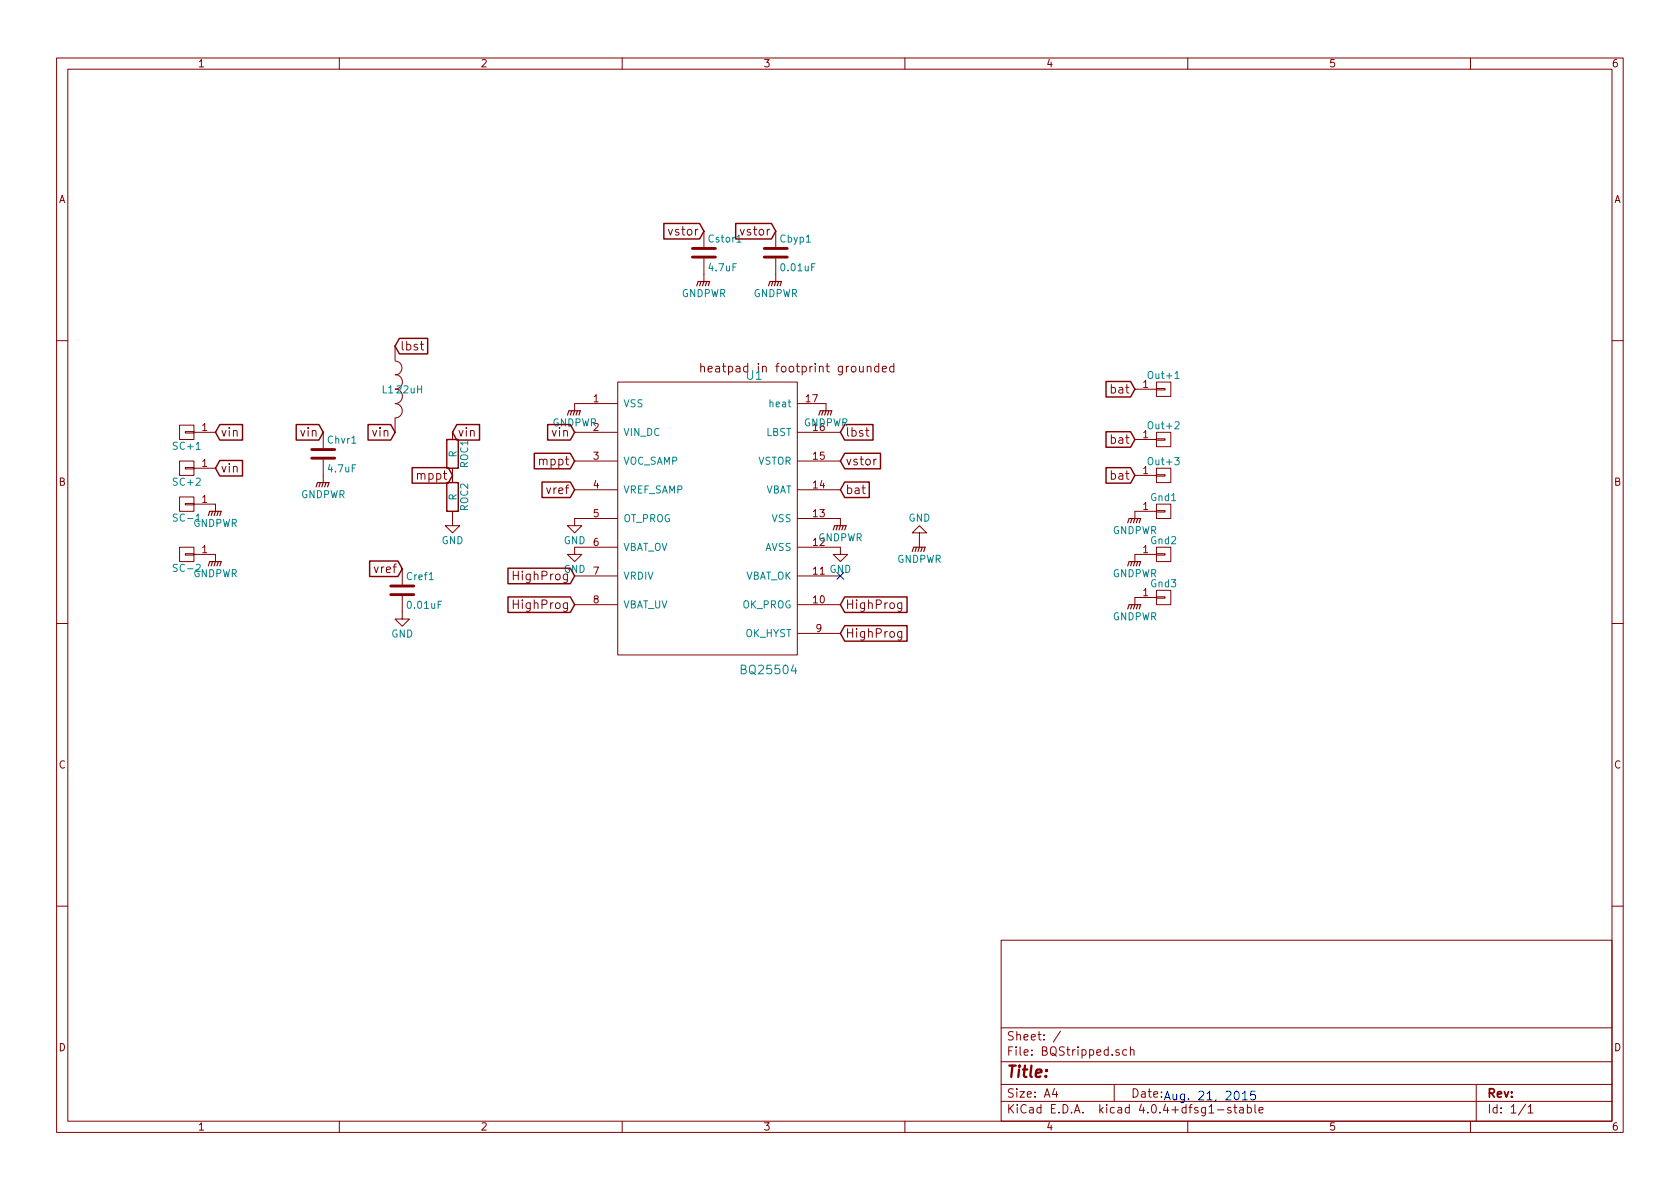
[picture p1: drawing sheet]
<svg xmlns="http://www.w3.org/2000/svg" width="297mm" height="210mm" viewBox="0 0 297 210" stroke-linecap="round" stroke-linejoin="round" font-family="sans-serif">
<g fill="none" stroke="#840000" stroke-width=".18">
<path d="M10 10.3h277v189.9h-277zM12 12.2h273v186.1h-273zM60 10.3v1.9M110 10.3v1.9M160 10.3v1.9M210 10.3v1.9M260 10.3v1.9M124.5 40.9v2.8M124.5 45.7v4.1M137.2 40.9v2.8M137.2 45.7v4.1M10 60.2h2"/>
<path d="M31.7 75.2h2.6v2.5h-2.6zM32.8 76.3h1.5v.3h-1.5zM34.3 76.4h3.8M57.1 76.4v2.8M69.8 61.2v2.5M69.8 73.9v2.5M69.9 68.8a1.3 1.3 0 0 1 1.2 1.3 1.3 1.3 0 0 1-1.2 1.3 1.27 1.27 0 0 1 1.2 1.2 1.27 1.27 0 0 1-1.2 1.3M69.9 66.2a1.3 1.3 0 0 1 1.2 1.3 1.3 1.3 0 0 1-1.2 1.3M69.9 63.8a1.22 1.22 0 0 1 1.2 1.3 1.22 1.22 0 0 1-1.2 1.2M74.3 60.9h.6M74.5 60.4v1.3l.4 .2M80 76.4v1.3"/>
<path d="M101.6 76.4h7.6M109.2 67.6h31.8v48.2h-31.8zM109.2 71.4h-7.6v1.2M123.9 64.9l.1-.1a.36 .36 0 0 1 .6 .2v.8M123.9 64.3v1.5M125.2 65.3l.7-.2v-.3h-.5l-.2 .2 .1 .7h.6M141 71.4h5v1.2M141 76.4h7.6M153.1 76.1h.5M153.3 75.6v1.3l.3 .2M155.4 64.8a.48 .48 0 0 0-.7 .1v.7a.48 .48 0 0 0 .7 .1M155.4 64.3v1.5"/>
<path d="M156 65.3l.7-.2v-.3h-.5l-.2 .2 .1 .7h.6M158 64.8a.48 .48 0 0 0-.6 .1v.7a.48 .48 0 0 0 .6 .1M158 64.3v1.5M200.7 68.8h3.8M200.7 77.7h3.8M204.5 68.7h1.5v.3h-1.5zM204.5 67.6h2.5v2.5h-2.5zM204.5 77.6h1.5v.2h-1.5zM204.5 76.4h2.5v2.6h-2.5zM285 60.2h2M31.7 87.9h2.6v2.5h-2.6zM31.7 96.8h2.6v2.5h-2.6z"/>
<path d="M31.7 81.5h2.6v2.6h-2.6zM32.8 89h1.5v.3h-1.5zM32.8 97.9h1.5v.3h-1.5zM32.8 82.7h1.5v.2h-1.5zM34.3 89.1h3.8v1.3M34.3 98h3.8v1.3M34.3 82.8h3.8M57.1 81.3v4M80 90.4v2.6h1.3l-1.3 1.2-1.3-1.2h1.3M80 82.8v2.5M101.6 81.5h7.6M101.6 86.6h7.6"/>
<path d="M109.2 91.7h-7.6v1.3h1.3l-1.3 1.2-1.3-1.2h1.3M109.2 96.8h-7.6v1.2h1.3l-1.3 1.3-1.3-1.3h1.3M141 96.8h7.6v1.2h1.3l-1.3 1.3-1.3-1.3h1.3M141 81.5h7.6M141 86.6h7.6M141 91.7h7.6v1.3M154.9 81.2l-.2 .1-.2 .2M162.6 94.2h1.2l-1.2-1.2-1.3 1.2h1.3v2.6M200.7 84.1h3.8M204.5 90.3h1.5v.2h-1.5zM204.5 89.1h2.5v2.6h-2.5zM204.5 97.9h1.5v.3h-1.5z"/>
<path d="M204.5 96.8h2.5v2.5h-2.5zM204.5 83.9h1.5v.3h-1.5zM204.5 82.8h2.5v2.5h-2.5zM204.5 90.4h-3.8v1.3M204.5 98h-3.8v1.3M10 110.3h2M71.1 105.4v4.1h1.3l-1.3 1.2-1.3-1.2h1.3M71.1 100.6v2.8M101.6 101.8h7.6M101.6 106.9h7.6M141 101.8h7.6M141 106.9h7.6"/>
<path d="M141 112h7.6M159.4 106.6v1.2l-.2 .3-.4-.1M159.4 106.7a.48 .48 0 0 0-.6 .1v.7a.48 .48 0 0 0 .6 0M159.4 111.7v1.2l-.2 .3-.4-.1M159.4 111.8a.48 .48 0 0 0-.6 0v.7a.48 .48 0 0 0 .6 .1M204.5 105.5h1.5v.3h-1.5zM204.5 104.4h2.5v2.5h-2.5zM204.5 105.7h-3.8v1.2M285 110.3h2M10 160.2h2M177 166.3h108v32h-108zM285 160.2h2"/>
<path d="M60 198.3v1.9M110 198.3v1.9M160 198.3v1.9M177 194.8h108M177 191.8h108M177 187.8h108M177 181.8h108M186.4 192.5l-.3 1h.9M186.8 193v1M187.5 182.3l-1.3 2M197 191.8v3M197.9 185.7a.37 .37 0 0 0-.6 .1l.1 .2 .5 .2v.1l-.2 .3-.4-.1"/>
<path d="M199.2 185.7l-.4-.1-.3 .3 .1 .6 .2 .1 .4-.1M199.9 185.7l.2-.1 .4 .1v.9M199.9 185.1v1.5M210 198.3v1.9M215.3 196.3h1.1M217.6 195.9a.37 .37 0 0 0-.6 .1l.1 .3 .5 .1 .1 .1-.2 .3-.5-.1M218.1 195.8h.6M218.3 195.3v1.3l.4 .2M219.2 195.9h.6v.9M219.8 196.2l-.4 .1-.3 .2 .3 .3 .4-.1M220.5 195.9l.5-.1 .3 .3-.2 .6h-.6M220.5 195.3v1.5"/>
<path d="M221.9 195.3v1.3l.2 .2M222.6 196.3l.7-.1v-.3l-.5-.1-.2 .2 .1 .7h.6M260 198.3v1.9M261 191.8v6.5M269.7 195.2l-1.2 2M270.2 195.8l.4-.5v1.5M270.2 196.8h.8"/>
</g>
<g fill="none" stroke="#840000" stroke-width=".2">
<path d="M123.2 50.5l.2-.7h2.1l-.3 .7M124 49.8l-.3 .7M124.5 49.8l-.3 .7M125 49.8l-.3 .7M135.9 50.5l.2-.7h2.1l-.3 .7M136.7 49.8l-.3 .7M137.2 49.8l-.3 .7M137.7 49.8l-.3 .7M100.3 73.4l.3-.8h2l-.2 .8M101.1 72.6l-.3 .8M101.6 72.6l-.3 .8M102.1 72.6l-.2 .8"/>
<path d="M144.8 73.4l.2-.8h2.1l-.3 .8M145.5 72.6l-.2 .8M146 72.6l-.2 .8M146.6 72.6l-.3 .8M36.8 91.2l.3-.8h2l-.2 .8M37.6 90.4l-.3 .8M37.6 99.3l-.3 .8M38.1 90.4l-.3 .8M38.1 99.3l-.3 .8M38.6 90.4l-.2 .8M38.6 99.3l-.2 .8M55.9 86.1l.2-.8h2.1l-.3 .8"/>
<path d="M56.6 85.3l-.2 .8M57.1 85.3l-.2 .8M57.7 85.3l-.3 .8M147.3 93.7l.3-.7h2l-.2 .7M148.1 93l-.3 .7M148.6 93l-.3 .7M149.1 93l-.3 .7M161.3 97.5l.2-.7h2.1l-.3 .7M162.1 96.8l-.3 .7M162.6 96.8l-.3 .7M163.1 96.8l-.3 .7M199.4 92.5l.2-.8h2.1l-.3 .8"/>
<path d="M200.2 99.3l-.3 .8M200.2 91.7l-.3 .8M200.7 99.3l-.3 .8M200.7 91.7l-.3 .8M201.2 99.3l-.3 .8M201.2 91.7l-.3 .8M36.8 100.1l.3-.8h2l-.2 .8M199.4 100.1l.2-.8h2.1l-.3 .8M199.4 107.7l.2-.8h2.1l-.3 .8M200.2 106.9l-.3 .8M200.7 106.9l-.3 .8M201.2 106.9l-.3 .8"/>
</g>
<g fill="none" stroke="#840000" stroke-width=".25">
<path d="M117.4 39.5h6.3l.8 1.4-.8 1.4h-6.3zM130.1 39.5h6.3l.8 1.4-.8 1.4h-6.3zM70.6 59.8h5v2.8h-5l-.8-1.4zM38.9 75.1h4v2.7h-4l-.8-1.4zM52.4 75.1h4l.7 1.3-.7 1.4h-4zM65.1 75.1h4l.7 1.3-.7 1.4h-4zM79 77.7h2v5.1h-2zM80.8 75.1h4v2.7h-4l-.8-1.4zM96.8 75.1h4l.8 1.3-.8 1.4h-4zM149.4 75.1h5v2.7h-5l-.8-1.4zM195.6 67.5h4.3l.8 1.3-.8 1.4h-4.3zM195.6 76.3h4.3l.8 1.4-.8 1.4h-4.3z"/>
<path d="M38.9 81.4h4v2.8h-4l-.8-1.4zM65.4 99.2h5l.7 1.4-.7 1.3h-5zM72.9 82.7h6.3l.8 1.4-.8 1.3h-6.3zM79 85.3h2v5.1h-2zM94.5 80.2h6.3l.8 1.3-.8 1.4h-6.3zM95.8 85.2h5l.8 1.4-.8 1.4h-5zM149.4 80.2h6.3v2.7h-6.3l-.8-1.4zM149.4 85.2h4.3v2.8h-4.3l-.8-1.4zM195.6 82.7h4.3l.8 1.4-.8 1.3h-4.3zM89.8 105.6h11l.8 1.3-.8 1.4h-11zM89.8 100.5h11l.8 1.3-.8 1.4h-11zM149.4 105.6h11v2.7h-11l-.8-1.4z"/>
<path d="M149.4 110.6h11v2.8h-11l-.8-1.4z"/>
</g>
<path d="M122.4 45.5h4.1M122.4 43.9h4.1M135.1 45.5h4.1M135.1 43.9h4.1M55.1 79.5h4.1M55.1 81h4.1M69.1 105.2h4.1M69.1 103.6h4.1" fill="none" stroke="#840000" stroke-width=".51"/>
<path d="M130.3 42.8h.7M207.8 66.9h.7" fill="none" stroke="#008484" stroke-width=".18"/>
<path d="M219.7 193.4l.4-.4v1.5M219.7 194.5h.8M221.9 193h-.7l-.1 .7 .2-.2 .5 .1 .2 .2v.4l-.3 .3h-.4l-.2-.2" fill="none" stroke="#0000c2" stroke-width=".18"/>
<path d="M148 101.2l1.2 1.3M149.2 101.2l-1.2 1.3" fill="none" stroke="#000084" stroke-width=".18"/>
<text font-size="2.8" fill="#840000" x="178" y="190.5">Title:</text>
<g font-size="2.1" fill="#840000">
<text x="118.4" y="41.7">vstor</text>
<text x="131.1" y="41.7">vstor</text>
<text x="70.8" y="62">lbst</text>
<text x="125.8" y="65.9">heatpad in footprint grounded</text>
<text x="196.6" y="69.6">bat</text>
<text x="39" y="77.2">vin</text>
<text x="53.2" y="77.2">vin</text>
<text x="65.9" y="77.2">vin</text>
<text x="80.9" y="77.2">vin</text>
<text x="97.6" y="77.2">vin</text>
<text x="149.5" y="77.2">lbst</text>
<text x="39" y="83.6">vin</text>
<text x="95.5" y="82.3">mppt</text>
<text x="149.5" y="82.3">vstor</text>
<text x="196.6" y="78.5">bat</text>
<text x="73.9" y="84.8">mppt</text>
<text x="96.8" y="87.4">vref</text>
<text x="149.5" y="87.4">bat</text>
<text x="196.6" y="84.8">bat</text>
<text x="66.3" y="101.3">vref</text>
<text x="91.1" y="107.7">HighProg</text>
<text x="91.1" y="102.6">HighProg</text>
<text x="149.5" y="107.7">HighProg</text>
<text x="149.5" y="112.8">HighProg</text>
<text x="178" y="184">Sheet: /</text>
<text x="178" y="186.7">File: BQStripped.sch</text>
<text x="178" y="196.9">KiCad E.D.A. kicad 4.0.4+dfsg1-stable</text>
<text x="178" y="194.1">Size: A4</text>
<text x="263" y="194.1">Rev:</text>
<text x="263" y="196.9">Id: 1/1</text>
</g>
<g font-size="2.1" fill="#008484">
<text x="132" y="67.2">U1</text>
<text x="131.3" y="119.2">BQ25504</text>
</g>
<text font-size="2.1" fill="#0000c2" x="200" y="194.1">Date: Aug. 21, 2015</text>
<g font-size="1.8" fill="#840000">
<text x="35" y="11.9">1</text>
<text x="85" y="11.9">2</text>
<text x="135" y="11.9">3</text>
<text x="185" y="11.9">4</text>
<text x="235" y="11.9">5</text>
<text x="285" y="11.9">6</text>
<text x="10.4" y="35.9">A</text>
<text x="285.4" y="35.9">A</text>
<text x="104.9" y="71.1">1</text>
<text x="142.5" y="71.1">17</text>
<text x="202.1" y="68.6">1</text>
<text x="35.7" y="76.2">1</text>
<text x="143.8" y="76.2">16</text>
<text x="202.1" y="77.5">1</text>
<text x="35.7" y="82.5">1</text>
<text x="104.9" y="81.3">3</text>
<text x="143.8" y="81.3">15</text>
<text x="202.1" y="83.8">1</text>
<text x="10.4" y="85.9">B</text>
<text x="35.7" y="88.9">1</text>
<text x="104.9" y="86.4">4</text>
<text x="143.8" y="86.4">14</text>
<text x="285.4" y="85.9">B</text>
<text x="104.9" y="91.4">5</text>
<text x="143.8" y="91.4">13</text>
<text x="202.1" y="90.2">1</text>
<text x="35.7" y="97.8">1</text>
<text x="104.9" y="96.5">6</text>
<text x="104.9" y="101.6">7</text>
<text x="143.8" y="96.5">12</text>
<text x="202.1" y="97.8">1</text>
<text x="104.9" y="106.7">8</text>
<text x="143.8" y="106.7">10</text>
<text x="202.1" y="105.4">1</text>
<text x="144.3" y="111.8">9</text>
<text x="10.4" y="135.9">C</text>
<text x="285.4" y="135.9">C</text>
<text x="10.4" y="185.9">D</text>
<text x="285.4" y="185.9">D</text>
<text x="35" y="199.9">1</text>
<text x="85" y="199.9">2</text>
<text x="135" y="199.9">3</text>
<text x="185" y="199.9">4</text>
<text x="235" y="199.9">5</text>
<text x="285" y="199.9">6</text>
</g>
<g font-size="1.8" fill="#008484">
<text x="125.4" y="42.9">Cstor1</text>
<text x="125.4" y="47.9">4.7uF</text>
<text x="138" y="42.9">Cbyp1</text>
<text x="138.3" y="47.9">0.01uF</text>
<text x="120.4" y="52.5">GNDPWR</text>
<text x="133.1" y="52.5">GNDPWR</text>
<text x="67.6" y="69.5">L1</text>
<text x="70.2" y="69.5">22uH</text>
<text x="203.2" y="67">Out+1</text>
<text x="97.6" y="75.4">GNDPWR</text>
<text x="104.9" y="76.2">2</text>
<text x="110.2" y="72">VSS</text>
<text x="110.2" y="77.1">VIN_DC</text>
<text x="135.3" y="77.1">LBST</text>
<text x="136.3" y="72">heat</text>
<text x="142" y="75.4">GNDPWR</text>
<text x="203.2" y="75.9">Out+2</text>
<text x="30.8" y="79.5">SC+1</text>
<text x="58" y="78.4">Chvr1</text>
<text x="58.1" y="83.5">4.7uF</text>
<text x="80.7" y="80.9" transform="rotate(-90 80.7 80.9)">R</text>
<text x="82.8" y="82.7" transform="rotate(-90 82.8 82.7)">ROC1</text>
<text x="110.2" y="82.2">VOC_SAMP</text>
<text x="133.9" y="82.2">VSTOR</text>
<text x="203.2" y="82.2">Out+3</text>
<text x="30.8" y="85.9">SC+2</text>
<text x="53.1" y="88.1">GNDPWR</text>
<text x="80.7" y="88.5" transform="rotate(-90 80.7 88.5)">R</text>
<text x="110.2" y="87.2">VREF_SAMP</text>
<text x="135.1" y="87.2">VBAT</text>
<text x="203.5" y="88.6">Gnd1</text>
<text x="31" y="92.2">SC-1</text>
<text x="34.1" y="93.2">GNDPWR</text>
<text x="82.8" y="90.3" transform="rotate(-90 82.8 90.3)">ROC2</text>
<text x="110.2" y="92.3">OT_PROG</text>
<text x="136.4" y="92.3">VSS</text>
<text x="144.6" y="95.7">GNDPWR</text>
<text x="160.6" y="92.2">GND</text>
<text x="196.6" y="94.4">GNDPWR</text>
<text x="31" y="101.1">SC-2</text>
<text x="78.1" y="96.2">GND</text>
<text x="99.6" y="96.2">GND</text>
<text x="99.6" y="101.3">GND</text>
<text x="110.2" y="97.4">VBAT_OV</text>
<text x="135.1" y="97.4">AVSS</text>
<text x="143.8" y="101.6">11 GND</text>
<text x="158.5" y="99.5">GNDPWR</text>
<text x="203.5" y="96.2">Gnd2</text>
<text x="34.1" y="102.1">GNDPWR</text>
<text x="72" y="102.6">Cref1</text>
<text x="72.2" y="107.6">0.01uF</text>
<text x="110.2" y="102.5">VRDIV</text>
<text x="110.2" y="107.6">VBAT_UV</text>
<text x="131.1" y="107.6">OK_PROG</text>
<text x="131.5" y="102.5">VBAT_OK</text>
<text x="196.6" y="102.1">GNDPWR</text>
<text x="203.5" y="103.8">Gnd3</text>
<text x="69.2" y="112.7">GND</text>
<text x="131.6" y="112.6">OK_HYST</text>
<text x="196.6" y="109.7">GNDPWR</text>
</g>
</svg>
